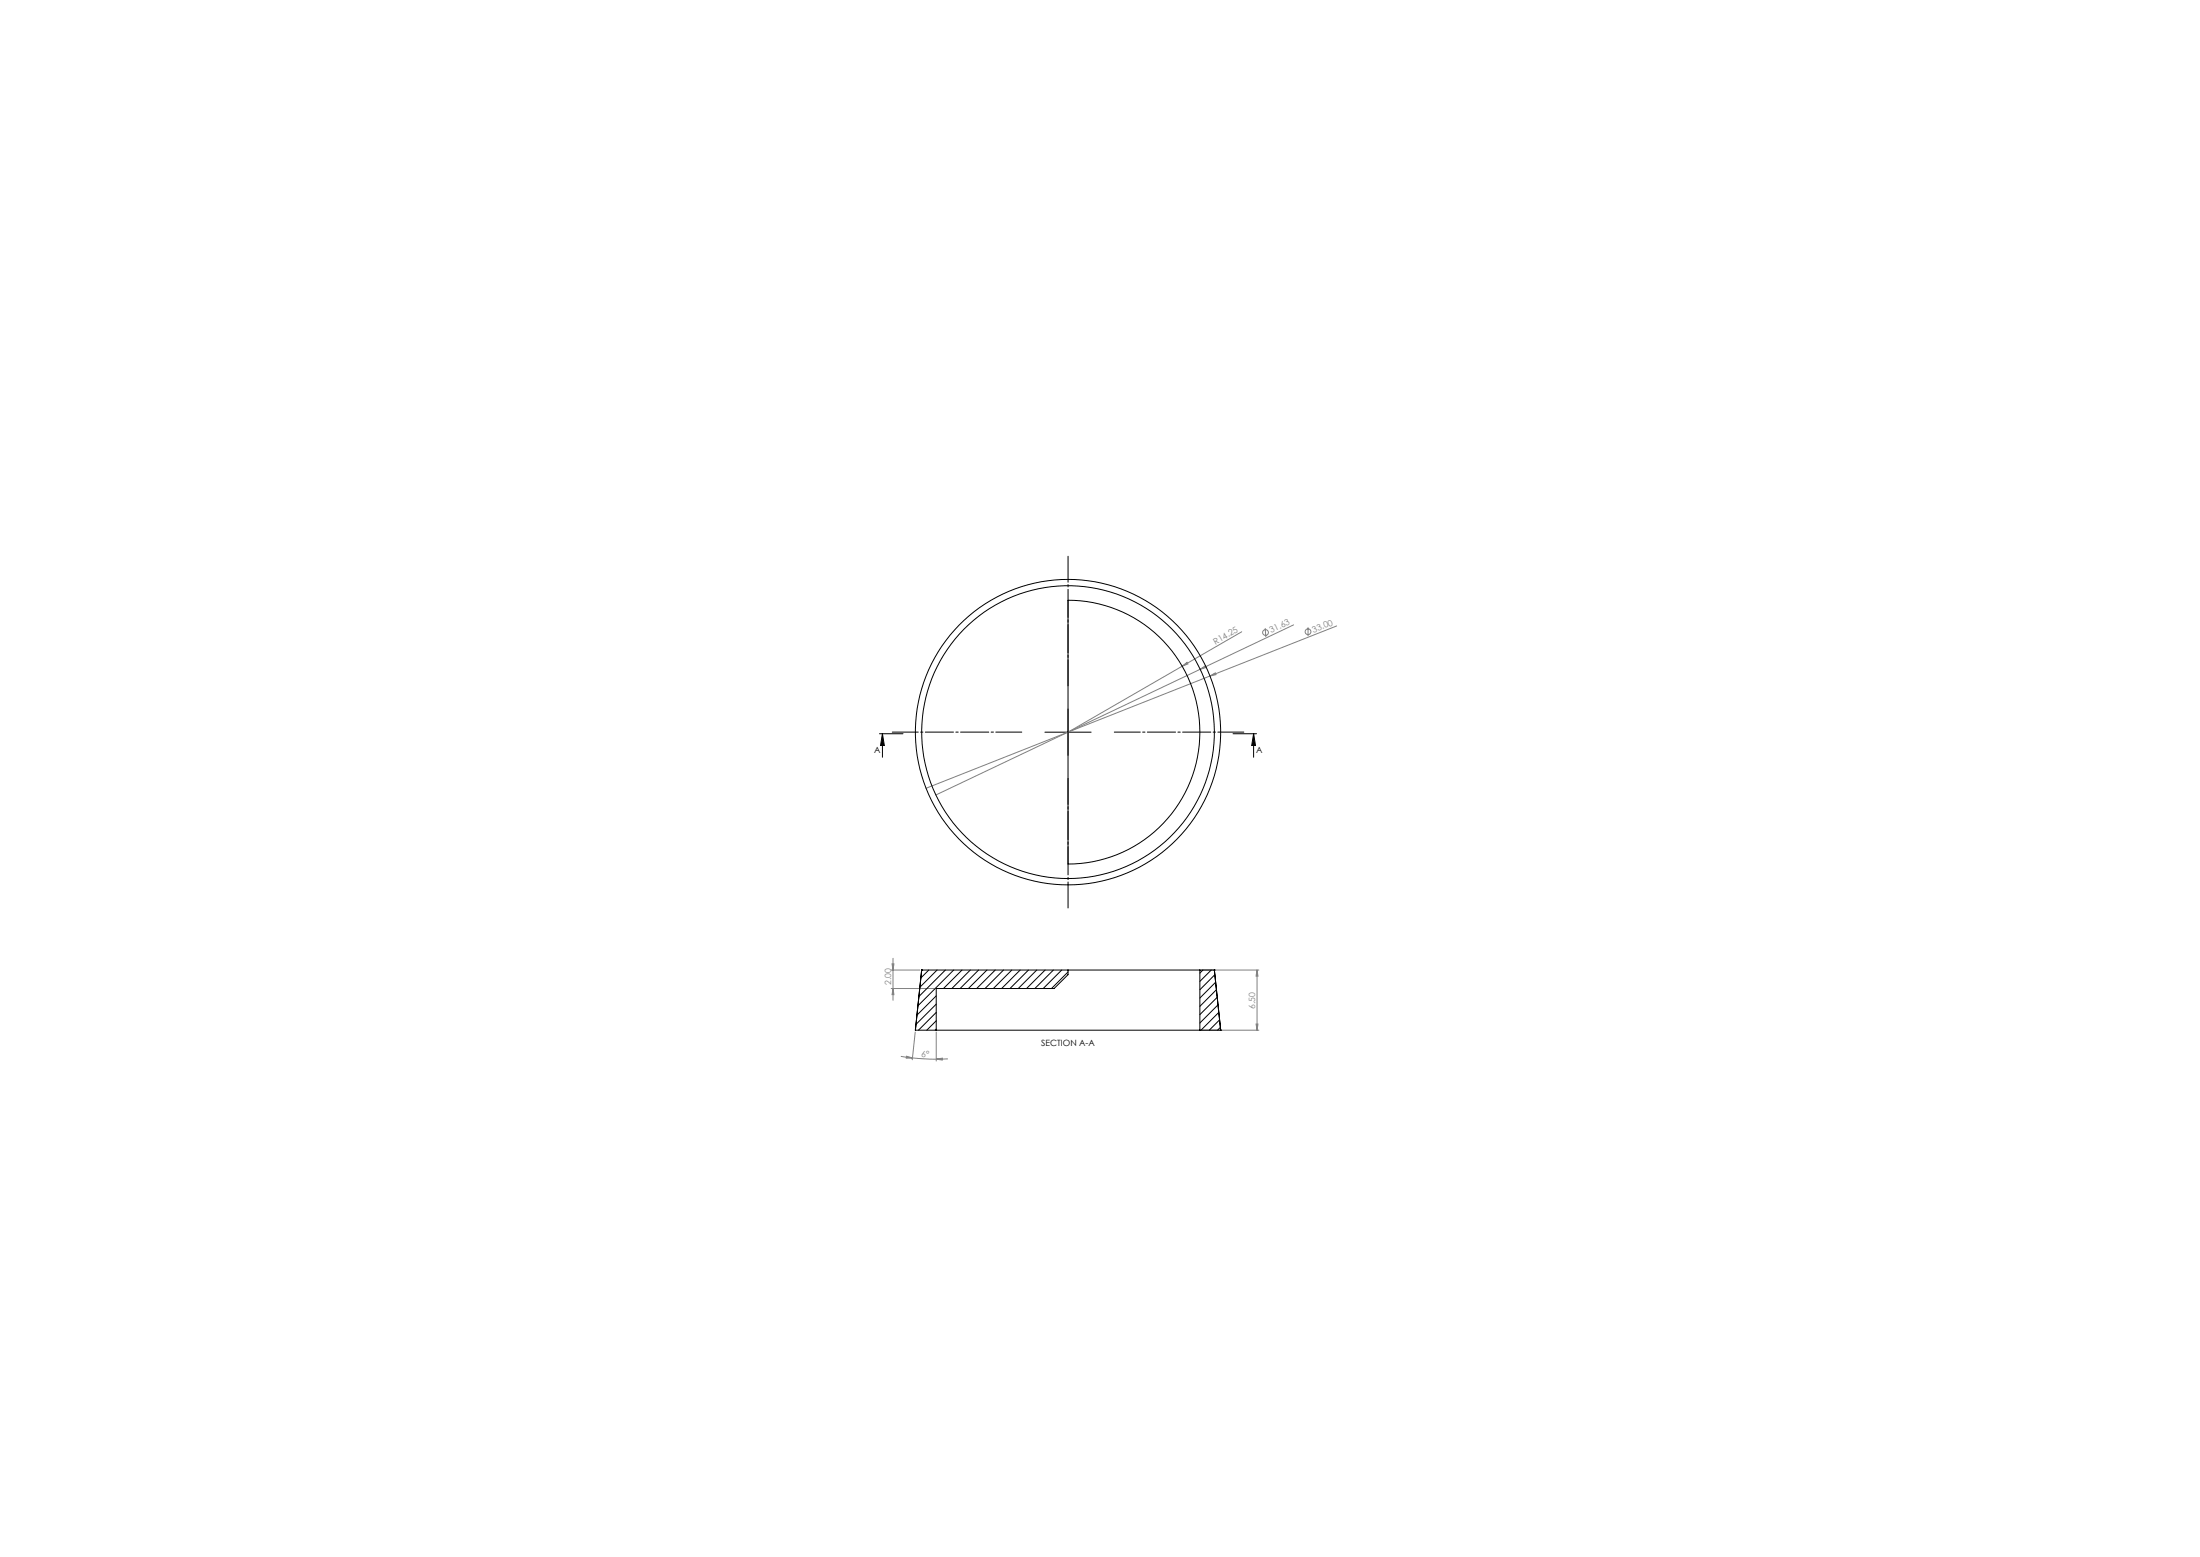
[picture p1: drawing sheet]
<svg xmlns="http://www.w3.org/2000/svg" width="1189mm" height="841mm" viewBox="0 0 1189 841" stroke-linecap="round" stroke-linejoin="round" font-family="sans-serif">
<g fill="none" stroke="#808080" stroke-width=".54">
<path d="M684 339v5M699 338l-50 24M707 339v5M722 338l-68 27M639 360l3-2v1zM671 341l-94 54M649 362l2-2 1 1zM649 362l-143 67M654 365l3-2v1zM654 365l-154 61M483 518v22M482 534h23"/>
<path d="M482 524h15M482 521h1v3zM483 534v3h-1zM649 524h31M679 524v32M679 524l1 3h-1zM495 557l-2 15M506 557v16M649 556h31M679 553h1l-1 3zM487 571h6M490 571h3l-3 1z"/>
<path d="M493 571l13 1M506 572h3v1zM512 572h-6"/>
<circle cx="684" cy="342" r="1.6"/>
<circle cx="707" cy="341" r="1.6"/>
</g>
<path d="M475 396h13M477 396l1 7h-2zM477 396v13M565 395h25M577 383v25M666 396h13M678 396l1 7h-3zM678 396v13" fill="none" stroke="#000" stroke-width=".54"/>
<path d="M577 370v-70M552 395h-70M602 395h70M577 420v70" fill="none" stroke="#000" stroke-width=".54" stroke-dasharray="15.2 1.3 1.3 1.3" stroke-dashoffset="1.2"/>
<path d="M678 396l1 7h-3zM477 396l1 7h-2z" fill="#000"/>
<g fill="#808080">
<path d="M654 365l3-2v1z"/>
<path d="M649 362l2-2 1 1z"/>
<path d="M639 360l3-2v1z"/>
<path d="M483 534v3h-1zM482 521h1v3z"/>
<path d="M679 524l1 3h-1zM679 553h1l-1 3z"/>
<path d="M490 571h3l-3 1zM506 572h3v1z"/>
</g>
<g fill="none" stroke="#000" stroke-width=".54">
<path d="M577 324a71 71 0 0 1 71 71 71 71 0 0 1-71 72zM498 524h.1M498 524l-3 32h11M498 524h79M502 524l-4 4M506 538l-10 10M506 524l-9 9M511 524l-14 14M515 524l-19 19M520 524l-10 10M524 524l-10 10M529 524l-10 10"/>
<path d="M533 524l-10 10M538 524l-10 10M542 524l-10 10M547 524l-10 10M551 524l-10 10M556 524l-10 10M560 524l-10 10M565 524l-10 10M569 524l-10 10M574 524l-10 10M577 524h71M577 524v2l-7 8h-64v22"/>
<path d="M577 525l-9 9M648 524v32M648 524h8M650 524l-2 2M655 524l-7 6M656 524l4 32M656 524h.1M657 526l-9 9M657 531l-9 8M657 535l-9 9M658 539l-10 9M506 556h142"/>
<path d="M506 542l-11 11M506 547l-10 9M506 551l-5 5M506 556h-1M648 556h12M658 543l-10 10M659 547l-10 9M659 551l-5 5M660 555l-2 1M660 556h.1"/>
<circle cx="577" cy="395" r="82"/>
<circle cx="577" cy="395" r="79"/>
</g>
<g font-size="4.7" fill="#808080">
<text x="710" y="342" transform="rotate(-22 710 342)">33.00</text>
<text x="687" y="342" transform="rotate(-25 687 342)">31.63</text>
<text x="657" y="348" transform="rotate(-30 657 348)">R14.25</text>
<text x="482" y="532" transform="rotate(-90 482 532)">2.00</text>
<text x="678" y="545" transform="rotate(-90 678 545)">6.50</text>
<text x="498" y="571" transform="rotate(3 498 571)">6°</text>
</g>
<g font-size="4.7">
<text x="472" y="407">A</text>
<text x="679" y="407">A</text>
<text x="563" y="565">SECTION A-A</text>
</g>
</svg>
